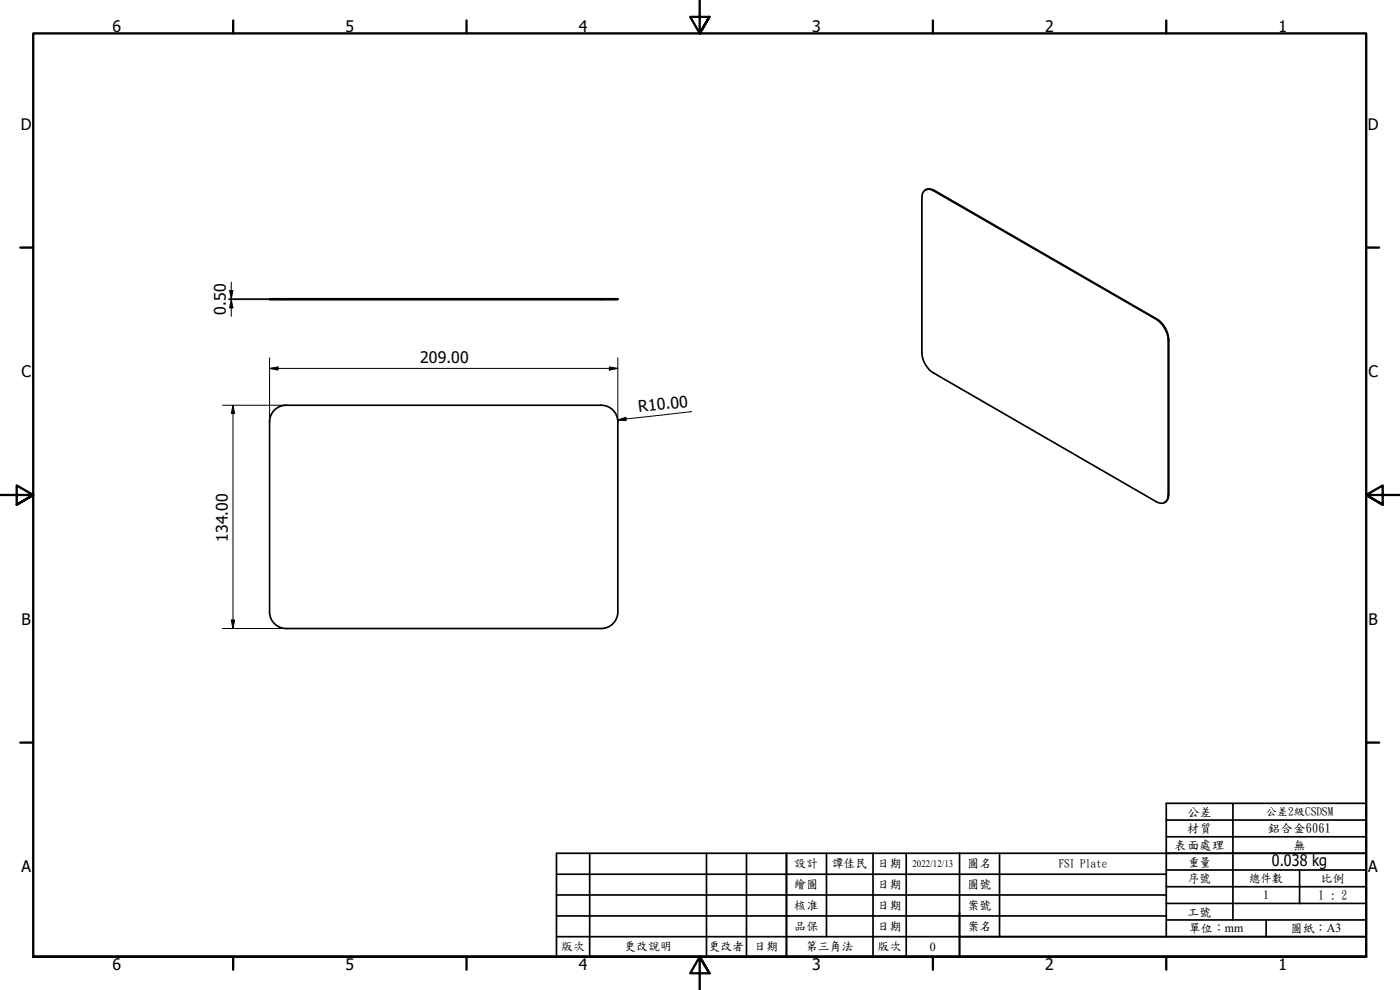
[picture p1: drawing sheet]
<svg xmlns="http://www.w3.org/2000/svg" width="420mm" height="297mm" viewBox="0 0 420 297" stroke-linecap="round" stroke-linejoin="round" font-family="sans-serif">
<!-- layer: Visible (ISO) -->
<path d="M277.2 57.4a2.23 2.23 0 0 1 3-.1l66.8 38.5a8.2 8.2 0 0 1 3.6 6.2v46.5a2.17 2.17 0 0 1-1.1 2.3 2.17 2.17 0 0 1-2.5-.3l-66.8-38.6a7.5 7.5 0 0 1-3.5-6.1v-46.5l.2-1.4zM277.7 57a2.36 2.36 0 0 1 2.7 .1l66.8 38.6a7.9 7.9 0 0 1 3.6 6.1v46.6a2.7 2.7 0 0 1-1.3 2.4M80.9 89.6h104.5v.3h-104.5zM180.4 121.6h-94.5a5 5 0 0 0-5 5v57a5 5 0 0 0 5 5h94.5M180.4 121.6a5 5 0 0 1 5 4.9v57.1a5 5 0 0 1-5 5" fill="none" stroke="#000" stroke-width=".51"/>
<!-- layer: Visible Narrow (ISO) -->
<path d="M280.4 57.1l-.2 .2M347.2 95.7l-.2 .1M350.8 101.8l-.2 .2M350.8 148.4l-.2 .1" fill="none" stroke="#000" stroke-width=".38"/>
<!-- layer: Border (ISO) -->
<g fill="none" stroke="#000" stroke-width=".7">
<path d="M70 6.1v3.9M140 6.1v3.9M210 0v10l-2.9-4.9h5.8l-2.9 4.9 2.9-4.9M280 6.1v3.9M350 6.1v3.9M6.1 74.3h3.9M410 74.3h3.9M0 148.5h10l-5-2.8v5.7l5-2.9-5 2.9M420 148.5h-10l5-2.8v5.7l-5-2.9 5 2.9M6.1 222.8h3.9M410 222.8h3.9M10 287.1v-277.1h400v277.1h-400h400"/>
<path d="M70 287.1v3.8M140 287.1v3.8M212.9 292l-2.9-4.9 2.9 4.9h-5.8l2.9-4.9v9.9M280 287.1v3.8M350 287.1v3.8"/>
</g>
<!-- layer: Title (ISO) -->
<g fill="none" stroke="#000" stroke-width=".51">
<path d="M167 256h69v31.1h-69zM177 256v31.1M212 256v31.1M224 256v31.1M248 256v25M262 256v31.1M272 256v31.1M288 256h122M288 256h-52v31.1h52v-13.3M288 256v25h122v-25M300 256v25M350 246h60v10h-60z"/>
<path d="M350 256v25M350 251.1h60M370 241h-20v5M410 246v-5h-40v35M167 274.8h183M167 268.5h183M167 262.3h183M350 271.1h60M350 261h60M350 266.1h60M350 276h60M380 276v5"/>
<path d="M390 261v10.1M167 281h121M288 281h122v6.1h-122z"/>
</g>
<!-- layer: Dimension (ISO) -->
<g fill="none" stroke="#000" stroke-width=".3">
<path d="M68.6 89.9h116.8M68.6 89.6h116.8M68.9 87.2h1l-.5 2.4zM69.4 89.9l.5 2.5h-1zM69.4 84.6v10.3M80.9 110.5l2.5-.4v.9zM80.9 110.5h104.5M80.9 107.4v19.1M182.9 110.1l2.5 .4-2.5 .5zM185.4 107.4v17.6M66.7 121.6h19.2M69.9 121.6l.5 2.5h-1z"/>
<path d="M69.9 121.6v67M185.4 126l2.4-.8 .1 1zM185.4 125.4v1.1M207.6 123.5l-22.2 2.5M66.7 188.6h19.2M69.4 186h1l-.5 2.6z"/>
</g>
<g fill="#000">
<path d="M68.9 87.2h1l-.5 2.4z" fill-rule="evenodd"/>
<path d="M69.4 89.9l.5 2.5h-1z" fill-rule="evenodd"/>
<path d="M80.9 110.5l2.5-.4v.9z" fill-rule="evenodd"/>
<path d="M182.9 110.1l2.5 .4-2.5 .5z" fill-rule="evenodd"/>
<path d="M69.9 121.6l.5 2.5h-1z" fill-rule="evenodd"/>
<path d="M185.4 126l2.4-.8 .1 1z" fill-rule="evenodd"/>
<path d="M69.4 186h1l-.5 2.6z" fill-rule="evenodd"/>
</g>
<g font-size="4.8">
<text x="33.7" y="9.6">6</text>
<text x="103.7" y="9.6">5</text>
<text x="173.7" y="9.6">4</text>
<text x="243.7" y="9.6">3</text>
<text x="313.7" y="9.6">2</text>
<text x="383.7" y="9.6">1</text>
<text x="6.2" y="38.9">D</text>
<text x="410.5" y="38.9">D</text>
<text x="67.8" y="94.5" transform="rotate(-90 67.8 94.5)">0.50</text>
<text x="6.4" y="113.1">C</text>
<text x="126.1" y="109">209.00</text>
<text x="410.7" y="113.1">C</text>
<text x="191.8" y="123.7" transform="rotate(-6 191.8 123.7)">R10.00</text>
<text x="68.3" y="162.6" transform="rotate(-90 68.3 162.6)">134.00</text>
<text x="6.4" y="187.4">B</text>
<text x="410.7" y="187.4">B</text>
<text x="6.4" y="261.7">A</text>
<text x="381.7" y="259.9">0.038 kg</text>
<text x="410.7" y="261.7">A</text>
<text x="33.7" y="290.9">6</text>
<text x="103.7" y="290.9">5</text>
<text x="173.7" y="290.9">4</text>
<text x="243.7" y="290.9">3</text>
<text x="313.7" y="290.9">2</text>
<text x="383.7" y="290.9">1</text>
</g>
<g font-size="3.7">
<text x="356.2" y="244.8">公差</text>
<text x="356.2" y="249.7">材質</text>
<text x="380.5" y="249.7">鋁合金6061</text>
<text x="352.4" y="254.7">表面</text>
<text x="360" y="254.7">處理</text>
<text x="388.1" y="254.6">無</text>
<text x="238.4" y="260.1">設</text>
<text x="242" y="260.1">計</text>
<text x="249.6" y="260.2">譚</text>
<text x="253.2" y="260.2">佳民</text>
<text x="263.4" y="260.2">日期</text>
<text x="290.4" y="260.2">圖</text>
<text x="294" y="260.2">名</text>
<text x="356.6" y="259.7">重量</text>
<text x="238.4" y="266.6">繪圖</text>
<text x="263.4" y="266.5">日期</text>
<text x="290.4" y="266.5">圖</text>
<text x="294" y="266.5">號</text>
<text x="356.6" y="264.7">序號</text>
<text x="374.9" y="264.7">總件數</text>
<text x="379.1" y="269.8">1</text>
<text x="395.7" y="269.8">1 : 2</text>
<text x="396.4" y="264.5">比例</text>
<text x="238.4" y="272.7">核准</text>
<text x="263.4" y="272.7">日期</text>
<text x="290.4" y="272.8">案號</text>
<text x="356.4" y="274.7">工號</text>
<text x="238.4" y="279">品</text>
<text x="242" y="279">保</text>
<text x="263.4" y="279">日期</text>
<text x="290.4" y="279.1">案名</text>
<text x="356.8" y="279.6">單位：mm</text>
<text x="387.4" y="279.6">圖</text>
<text x="391" y="279.6">紙：A3</text>
<text x="168.4" y="285.2">版</text>
<text x="172" y="285.2">次</text>
<text x="187.3" y="285.1">更改 明</text>
<text x="194.5" y="285.1">說</text>
<text x="212.6" y="285.2">更改</text>
<text x="219.8" y="285.2">者</text>
<text x="226.4" y="285.1">日期</text>
<text x="241.8" y="285.2">第三角法</text>
<text x="263.4" y="285.2">版</text>
<text x="267" y="285.2">次</text>
<text x="279.1" y="285.3">0</text>
</g>
<g font-size="3.4">
<text x="379.9" y="244.6">公差2級CSDSM</text>
<text x="317.8" y="260.3">FSI Plate</text>
</g>
<text font-size="3" x="273.8" y="260.2">2022/12/13</text>
</svg>
